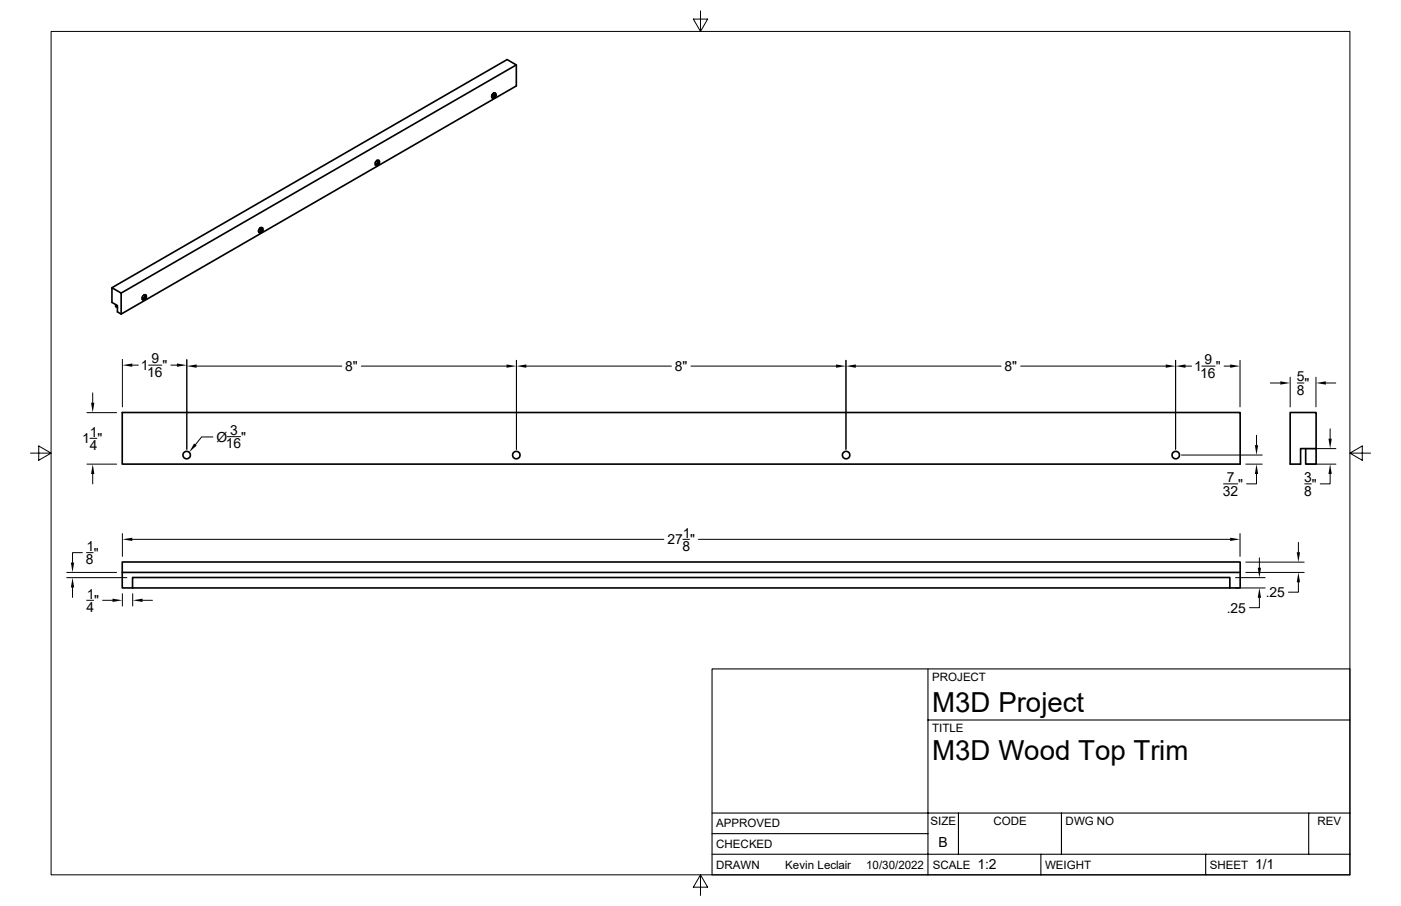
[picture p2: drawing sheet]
<svg xmlns="http://www.w3.org/2000/svg" width="432mm" height="279mm" viewBox="0 0 432 279" stroke-linecap="round" stroke-linejoin="round" font-family="sans-serif">
<g fill="none" stroke="#000" stroke-width=".51">
<path d="M151.9 28.9l.6-.2 .4 .4-.3 .9-.5 .3-.6-.5zM152 29.7l.3 .1M152.1 29.7l.3 .1zM152.3 29.6l-.2 .1M152.3 29.6l.2 .2M152.3 29.8l.1 .1M152.4 29.5l.2 .2M152.4 29.8v.2M152.4 29.5l.1 .5M152.4 29.3l.1 .1M152.4 29.5l.3 .1M152.4 29.4h.2h-.2"/>
<path d="M152.4 29.2l-.1 .3M152.4 29.1l.1 .3M152.5 29.7l-.1 .2M152.6 29.4l.2 .1M152.6 29.4h-.1M152.6 29.4l.1-.1-.1 .3M152.6 29.6l-.1 .1M159.1 20l-121.8 70.4M116 49.6l.6-.2 .4 .3-.2 .8-.6 .6-.6-.4zM116.1 50.5h.2M116.2 50.4l.3 .1zM116.3 50.4l.1 .1"/>
<path d="M116.3 50.3l-.2 .1M116.4 50.4l.2 .1M116.4 50.5v.3M116.4 50.3l-.1 .1M116.4 50l.1 .2M116.5 50.2l.1 .2M116.5 50.3l.1 .1M116.5 50.1l.3 .1-.1 .1M116.5 50.2l-.1 .1M116.5 50.1l.1 .1h-.1M116.5 49.9l-.1 .1M116.5 50.7l-.1 .1"/>
<path d="M116.5 49.9l.1 .2M116.6 50.4l-.1 .1M116.7 50.1l.1 .1M80.1 70.4l.5-.3 .5 .5-.2 .7-.6 .5-.6-.4zM80.3 71.2l.1 .1M80.3 71.2l.2 .1M80.4 71.3h.1M80.4 71.2h-.2l.5 .1M80.4 71.2l.2 .3M80.5 71l.3 .1M80.5 71.1l.2 .1M80.5 70.8l.3 .1"/>
<path d="M80.5 70.9l-.1 .2M80.5 70.9l.2 .1-.1-.1M80.6 70.7l-.1 .2M80.6 70.6v.2M80.6 71.2v.3l-.1-.2M80.8 71l.1-.2zM80.8 71.1l-.2 .1M80.9 71l-.1 .1M34.5 88.7l121.8-70.3 2.8 1.6v6.5l-121.8 70.4-1.1-.7v-2l-1.7-.9v-4.6l2.8 1.7v6.5M35.6 93.9v.7l.6 .3M44.1 91.2l.6-.3 .4 .4-.1 .8-.6 .4-.6-.3zM44.4 91.9l.1 .1"/>
<path d="M44.5 92h.1M44.5 91.9l.2 .1M44.5 91.4l.2 .2M44.6 92v.1M44.6 91.4v.3M44.6 92l.1 .2M44.6 92.1v.1M44.6 91.7l.2 .2M44.6 91.6l.2 .1h-.2M44.6 91.6h.1M44.7 92.2h-.2M44.7 91.6l.1 .1"/>
<path d="M44.7 92v.2M44.8 91.7h.2M44.8 91.9l-.1 .1M44.8 91.7h-.1M44.8 91.7l.2-.1-.2 .2M44.8 91.8l-.1 .1M44.9 91.8h-.3l-.3 .3 .2-.1M37.7 127.2h344.5v15.9h-344.5zM397.6 127.2h8v11.1h-4.7v4.8h-3.3zM402.4 138.3v4.8h3.2v-4.8M37.7 176.5v-3.2h344.5v8h-3.1M382.2 176.5h-344.5v4.8h3.2"/>
<path d="M40.9 181.3v-3.2h338.2v3.2M40.9 181.3h338.2"/>
<circle cx="57.5" cy="140.3" r="1.15"/>
<circle cx="159.1" cy="140.3" r="1.15"/>
<circle cx="260.8" cy="140.3" r="1.15"/>
<circle cx="362.4" cy="140.3" r="1.15"/>
</g>
<g fill="none" stroke="#000" stroke-width=".31">
<path d="M15.7 9.7h400.4v260.1h-400.4zM215.9 3.3v6.4l-2.2-3.8h4.4l-2.2 3.8M37.7 110.8v14.7M40.8 112.6h1.8M45.8 112.6h4.1M52.7 112.6h1.8M57.6 110.8v27.8M60.6 112.9h44.7M111.4 112.9h44.7M159.2 111.1v27.5M162.2 112.9h44.7M213 112.9h44.7"/>
<path d="M260.7 111.1v27.5M263.8 112.9h44.7M314.6 112.9h44.7M362.3 111.1v27.5M365.4 112.9h1.8M370.4 112.9h4.1M377.3 112.9h1.8M382.2 111.1v14.4M391.5 118.1h3.1M397.6 116.3v9.2M399.8 118.1h2.1M405.6 116.3v9.2"/>
<path d="M408.6 118.1h3.1M9.4 139.7h6.3l-3.8-2.2v4.4l3.8-2.2M26.8 127.3h9.1M27.7 135.2h2.1M28.6 121.2v3M65.6 134.7h-3.5l-1.9 2.4M70.1 134.7h4M387.3 134.2v3.1M402.6 138.3h9.1M410 132.2v3.1M416.1 139.7l3.8 2.2v-4.4l-3.8 2.2h6.3M26.8 143.1h9.1"/>
<path d="M28.6 146.2v3M364.1 140.3h24.9M377.1 149.2h4.4M384 143.1h5M387.3 146.2v3h-3.1M402.1 149.2h2.1M402.6 143.1h9.1M410 146.2v3h-3.1M20.6 178.1h18.5M20.6 176.5h15.3M25.4 170.4h-3v3.1M26.7 170.4h2"/>
<path d="M37.7 164.5v7.1M40.8 166.3h163.8M210.5 166.3h2M215.3 166.3h163.8M380.8 178.1h9.1M382.2 164.5v7.1M384 176.5h18M384 173.4h18M388.2 172v3.1M400.2 179.6v3h-3.1M400.2 167.3v3M22.4 181.2v3"/>
<path d="M26.7 185.1h2.1M31.6 185.1h3.1M37.7 183.1v3.8M40.9 183.1v3.8M43.9 185.1h3.1M380.8 181.3h9.1M388.2 184.4v3h-3.1M215.9 269.8l2.2 3.8h-4.4l2.2-3.8v6.3"/>
</g>
<path d="M219.5 206.3h196.6v63.5h-196.6zM286 206.3v63.5M286 222h130.1M219.5 257.1h66.5M219.5 250.7h196.6M295.4 250.7v12.7M327.2 250.7v12.7M403.4 250.7v12.7M219.5 263.4h196.6M320.8 263.4v6.4M371.6 263.4v6.4" fill="none" stroke="#000" stroke-width=".34"/>
<g fill="#000">
<path d="M37.7 112.6l3.1-.5v1zM54.5 112.1l3.1 .5-3.1 .5zM57.6 112.9l3-.5v1zM156.1 112.4l3.1 .5-3.1 .5zM159.2 112.9l3-.5v1zM257.7 112.4l3 .5-3 .5zM260.7 112.9l3.1-.5v1zM359.3 112.4l3 .5-3 .5zM362.3 112.9l3.1-.5v1zM379.1 112.4l3.1 .5-3.1 .5zM394.6 117.6l3 .5-3 .5zM405.6 118.1l3-.5v1z"/>
<path d="M28.1 124.2h1l-.5 3.1zM59.8 136.8l.8 .6-2.3 2zM386.8 137.3h1l-.5 3zM409.4 135.3h1.1l-.5 3zM28.6 143.1l.5 3.1h-1zM387.3 143.1l.5 3.1h-1zM410 143.1l.5 3.1h-1.1zM21.8 173.5h1.1l-.5 3zM37.7 166.3l3.1-.5v1zM379.1 165.8l3.1 .5-3.1 .5zM387.6 175.1h1.1l-.5 3zM399.7 170.3h1l-.5 3.1z"/>
<path d="M400.2 176.5l.5 3.1h-1zM22.4 178.1l.5 3.1h-1.1zM34.7 184.6l3 .5-3 .5zM40.9 185.1l3-.5v1zM388.2 181.3l.5 3.1h-1.1z"/>
</g>
<g font-size="8.5">
<text x="287.3" y="219.5">M3D Project</text>
<text x="287.3" y="234.5">M3D Wood Top Trim</text>
</g>
<g font-size="4.3">
<text x="46.7" y="112.1">9</text>
<text x="371.3" y="112.4">9</text>
<text x="43.4" y="114.1">1</text>
<text x="45.3" y="116.2">16</text>
<text x="50.1" y="114.1">&quot;</text>
<text x="106.4" y="114.4">8&quot;</text>
<text x="208" y="114.4">8&quot;</text>
<text x="309.6" y="114.4">8&quot;</text>
<text x="368" y="114.4">1</text>
<text x="369.9" y="116.5">16</text>
<text x="374.7" y="114.4">&quot;</text>
<text x="399.7" y="117.6">5</text>
<text x="402.1" y="119.6">&quot;</text>
<text x="399.7" y="121.7">8</text>
<text x="25.4" y="136.7">1 &quot;</text>
<text x="27.7" y="134.7">1</text>
<text x="66.7" y="136.2">Ø</text>
<text x="70.9" y="134.2">3</text>
<text x="74.3" y="136.2">&quot;</text>
<text x="27.6" y="138.7">4</text>
<text x="69.6" y="138.3">16</text>
<text x="378.1" y="148.7">7</text>
<text x="402" y="148.7">3</text>
<text x="376.9" y="152.8">32</text>
<text x="381.6" y="150.8">&quot;</text>
<text x="402" y="152.8">8</text>
<text x="404.3" y="150.8">&quot;</text>
<text x="205.7" y="167.9">27 &quot;</text>
<text x="210.5" y="165.8">1</text>
<text x="26.7" y="169.9">1</text>
<text x="28.9" y="172">&quot;</text>
<text x="210.3" y="169.9">8</text>
<text x="26.5" y="174.1">8</text>
<text x="26.8" y="184.6">1</text>
<text x="390.1" y="184.1">.25</text>
<text x="26.7" y="188.7">4</text>
<text x="29" y="186.6">&quot;</text>
<text x="378.1" y="188.9">.25</text>
<text x="289.3" y="261.2">B</text>
<text x="301.2" y="268.1">1:2</text>
<text x="386.8" y="268.1">1/1</text>
</g>
<g font-size="3.6">
<text x="287.3" y="210.1">PROJECT</text>
<text x="287.3" y="225.8">TITLE</text>
<text x="220.7" y="255.2">APPROVED</text>
<text x="286.8" y="254.5">SIZE</text>
<text x="306.2" y="254.5">CODE</text>
<text x="328.4" y="254.5">DWG NO</text>
<text x="406" y="254.5">REV</text>
<text x="220.7" y="261.5">CHECKED</text>
<text x="220.7" y="267.9">DRAWN</text>
<text x="242" y="267.9">Kevin Leclair</text>
<text x="267" y="267.9">10/30/2022</text>
<text x="287.5" y="267.9">SCALE</text>
<text x="322.1" y="267.9">WEIGHT</text>
<text x="372.9" y="267.9">SHEET</text>
</g>
</svg>
